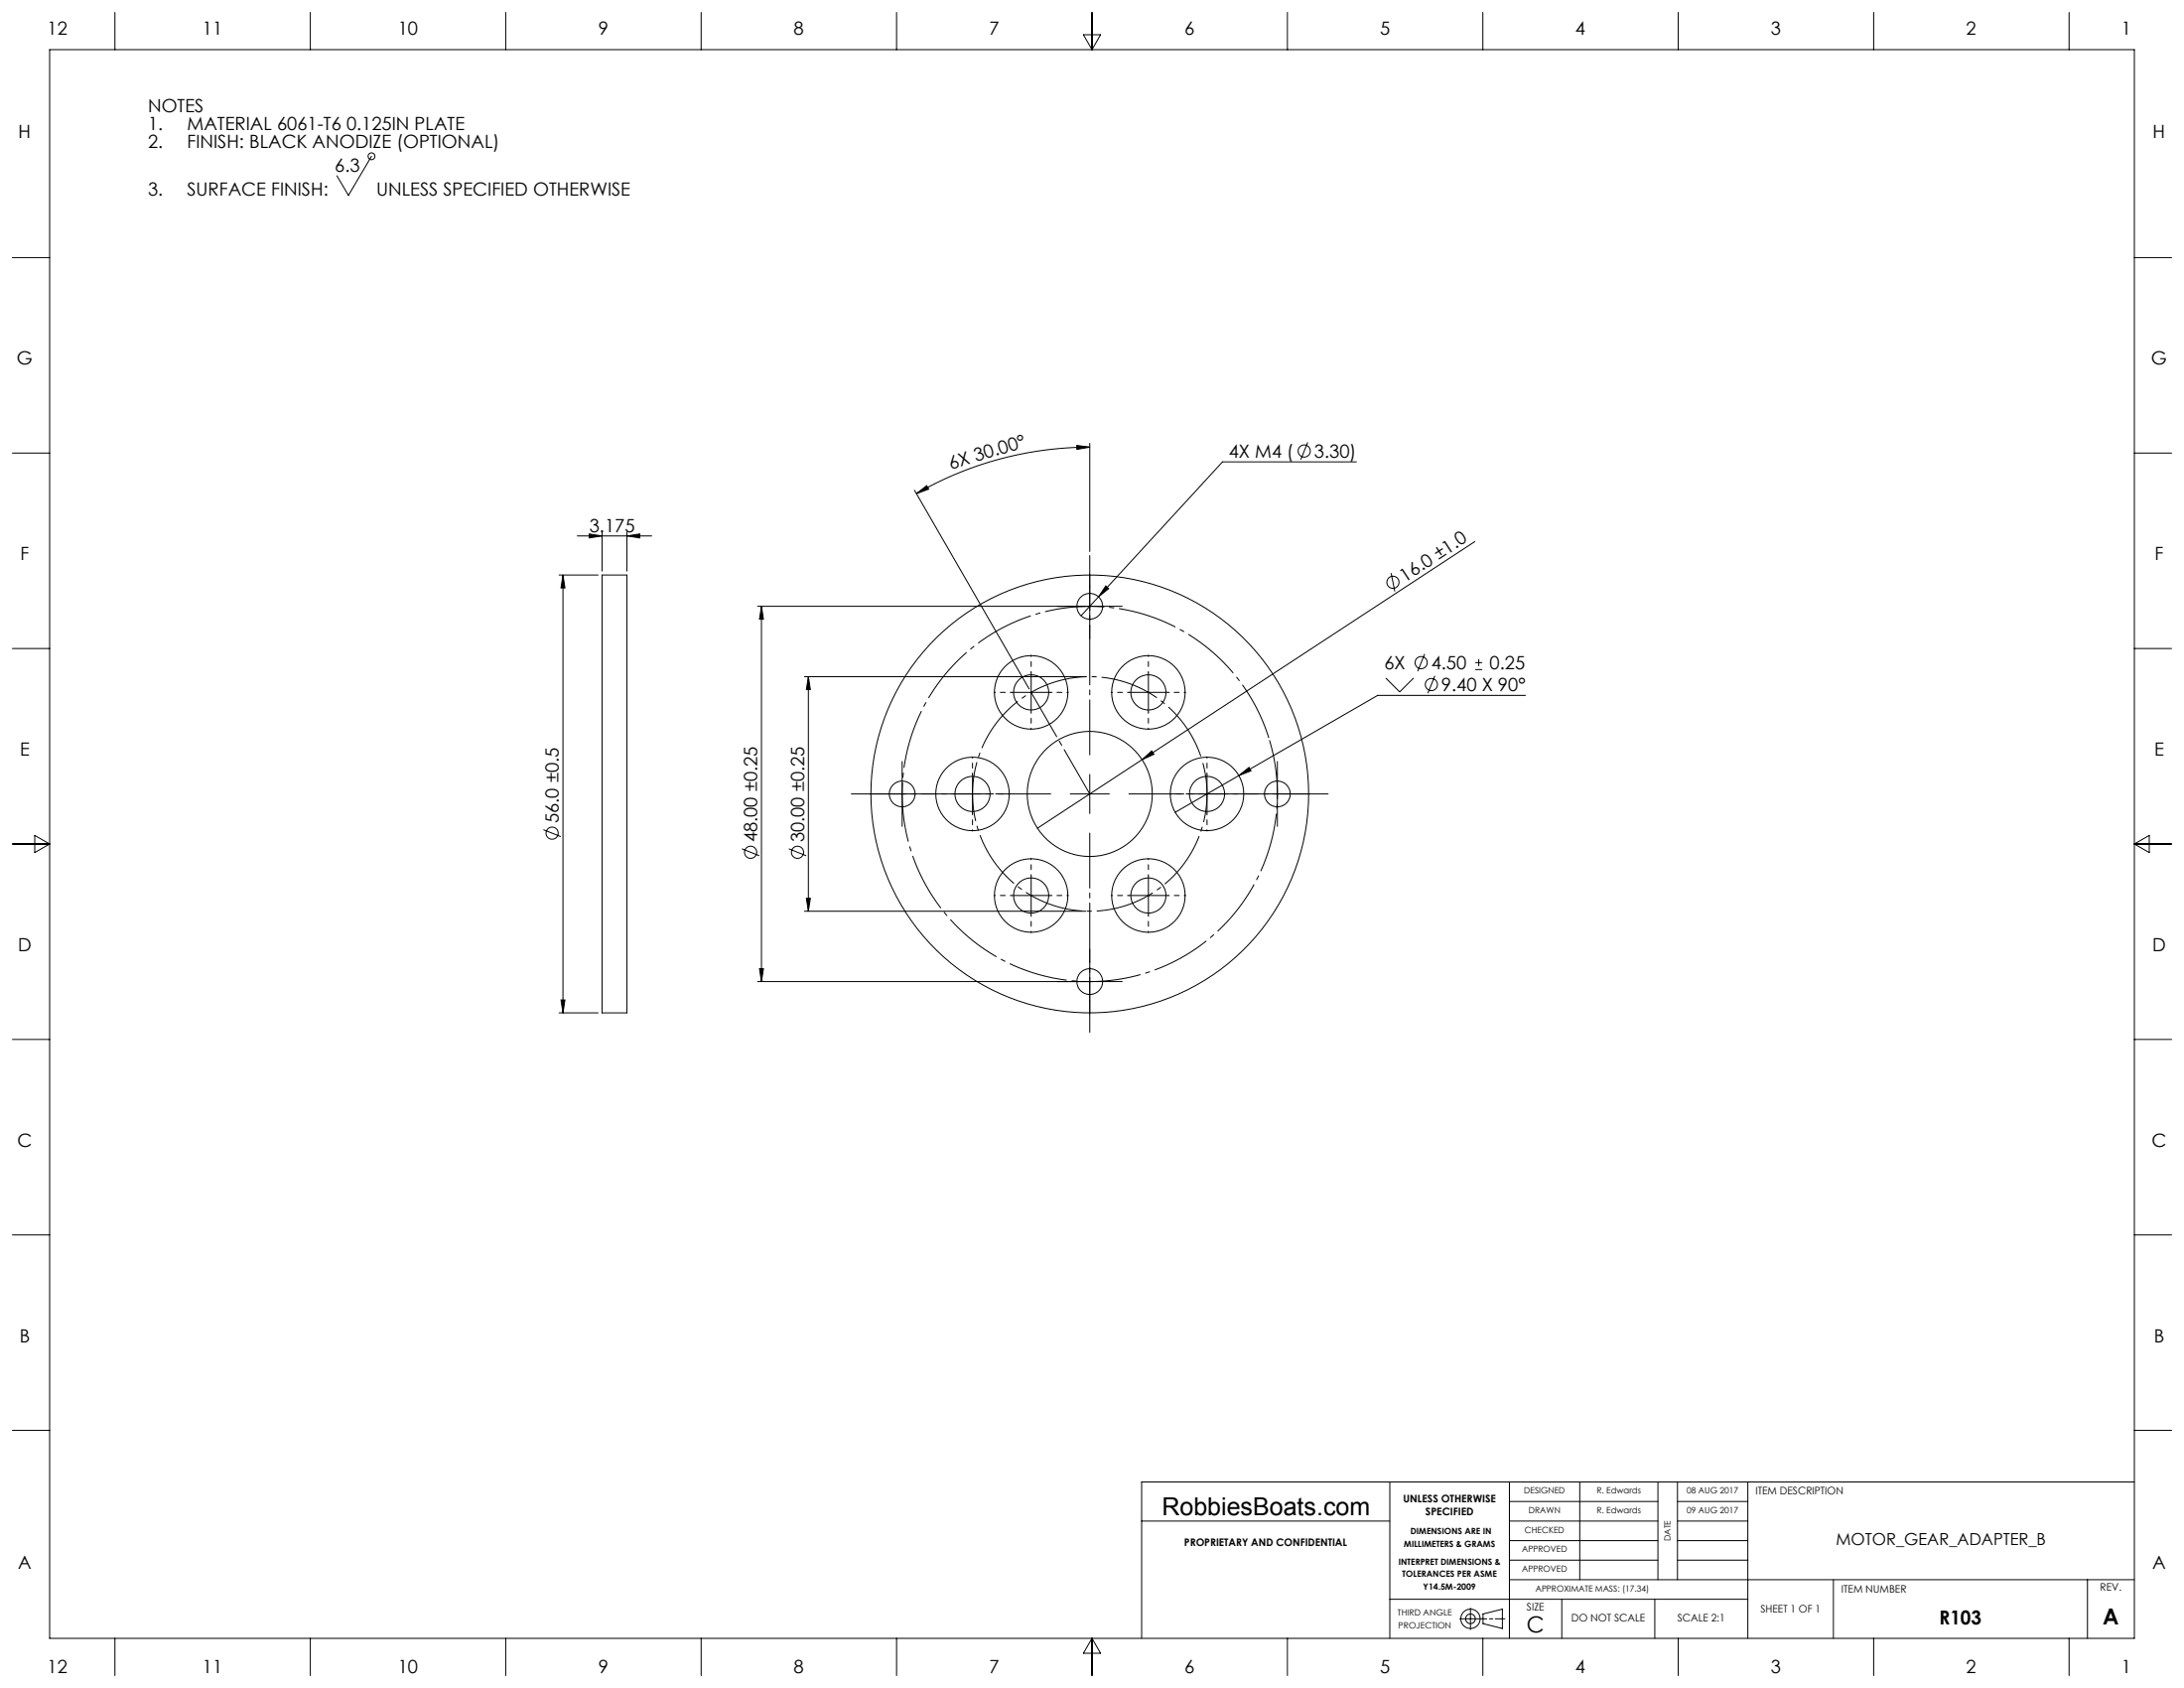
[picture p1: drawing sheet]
<svg xmlns="http://www.w3.org/2000/svg" width="559mm" height="432mm" viewBox="0 0 559 432" stroke-linecap="round" stroke-linejoin="round" font-family="sans-serif">
<g fill="none" stroke="#000" stroke-width=".25">
<path d="M12.7 12.7h533.4v406.4h-533.4zM29.4 3.2v9.5M79.4 3.2v9.5M129.4 3.2v9.5M179.4 3.2v9.5M229.4 3.2v9.5M277.2 8.9h4.4l-2.2 3.8zM279.4 3.2v9.5M329.4 3.2v9.5M379.4 3.2v9.5M429.4 3.2v9.5M479.4 3.2v9.5"/>
<path d="M529.4 3.2v9.5M95.1 40l-5.9 10-3-5M3.2 65.9h9.5M546.1 65.9h9.5M3.2 115.9h9.5M275.5 113.9l3.3 .5-3.3 .6zM278.8 114.4a88.7 88.7 0 0 0-44.3 11.9M278.8 113.4v27.7M334.6 113.1l-1.8 4.5M347 118.2h-34.2l-36.2 39.3M546.1 115.9h9.5M147.7 137.1h19"/>
<path d="M150.7 136.6l3.3 .5-3.3 .5zM154 136.1v10M160.4 137.1l3.3-.5v1zM160.4 136.1v10M234 125.4l29.3 50.8M234.5 126.3l2.6-2.1 .5 .9zM377.4 138.5l-85.2 55.8M143 147.1h10M144 147.1v112M144 147.1l.6 3.3h-1.1zM154 147.1h6.4v112h-6.4zM194.8 155.1v96"/>
<path d="M194.8 155.1l.5 3.3h-1zM278.8 150.1v10M282.9 149.9l.8 .7-2.6 2.1zM283.8 155.1h-90M355.9 146.6l1 4.7M3.2 165.9h9.5M205.8 173.1h72M206.8 173.1v60M206.8 173.1l.5 3.3h-1zM258.8 177.1h10M263.8 172.1v10M288.8 177.1h10"/>
<path d="M293.8 172.1v10M354.6 173.4l3.5 3.6 3.6-3.6M364.5 167.3l-1.8 4.4M367.1 172.9l-1.8 4.4M377.5 171.3h1.7M377.5 169.5h1.7M378.4 168.6v1.8M390.3 177.9h-37.8l-35.5 20.5M546.1 165.9h9.5M230.8 198.1v10M248.8 198.1v10M278.8 198.1v10"/>
<path d="M292.2 194.3l2.5-2.2 .6 .8zM292.2 194.3l-26.8 17.6M308.8 198.1v10M317 198.4l2.6-2.1 .5 .9zM317 198.4l-16.3 9.4M326.8 198.1v10M3.2 215.9h9.5M8.9 213.7l3.8 2.2-3.8 2.2zM139 212.2l4.5 1.8M189.8 217.1l4.5 1.8M201.8 217.1l4.5 1.8M225.8 203.1h10"/>
<path d="M243.8 203.1h10M273.8 203.1h10M303.8 203.1h10M321.8 203.1h10M546.1 215.9h9.5M546.1 215.9l3.8-2.2v4.4zM205.8 233.1h72M206.3 229.8h1l-.5 3.3zM258.8 229.1h10M263.8 224.1v10M288.8 229.1h10M293.8 224.1v10"/>
<path d="M143 259.1h10M143.5 255.8h1.1l-.6 3.3zM194.3 247.8h1l-.5 3.3zM278.8 246.1v10M283.8 251.1h-90M3.2 265.9h9.5M546.1 265.9h9.5M3.2 315.9h9.5M546.1 315.9h9.5M3.2 365.9h9.5M355.6 379.1v40M386.2 379.1v40"/>
<path d="M404.2 379.1v25M424.2 379.1v25M429.2 379.1v25M447.2 379.1v40M546.1 365.9h9.5M546.1 379.1h-254v40M292.1 389.1h63.5M386.2 389.1h38M386.2 384.1h38M386.2 394.1h38M386.2 399.1h38M429.2 389.1h18"/>
<path d="M429.2 384.1h18M429.2 394.1h18M429.2 399.1h18M29.4 419.1v9.5M79.4 419.1v9.5M129.4 419.1v9.5M179.4 419.1v9.5M229.4 419.1v9.5M279.4 419.1v9.5M279.4 419.1l2.2 3.8h-4.4zM329.4 419.1v9.5M355.6 409.1h91.6"/>
<path d="M373.5 414.1h6.9M376.2 411.4v5.4M379.4 419.1v9.5M379.4 412.9l5-1.3v5l-5-1.3zM381.1 414.1h.9M382.6 414.1h2.4M386.2 404.1h159.9M399.6 409.1v10M423.4 409.1v10M429.4 419.1v9.5M469.1 404.1v15M479.4 419.1v9.5"/>
<path d="M529.4 419.1v9.5M534.1 404.1v15"/>
<circle cx="95.1" cy="40" r=".88"/>
<circle cx="333.7" cy="115.4" r="1.56"/>
<circle cx="278.8" cy="155.1" r="3.3"/>
<circle cx="356.4" cy="148.9" r="1.56"/>
<circle cx="263.8" cy="177.1" r="4.5"/>
<circle cx="263.8" cy="177.1" r="9.4"/>
<circle cx="293.8" cy="177.1" r="9.4"/>
<circle cx="293.8" cy="177.1" r="4.5"/>
<circle cx="363.6" cy="169.5" r="1.56"/>
<circle cx="366.2" cy="175.1" r="1.56"/>
<circle cx="141.3" cy="213.1" r="1.56"/>
<circle cx="192.1" cy="218" r="1.56"/>
<circle cx="204.1" cy="218" r="1.56"/>
<circle cx="230.8" cy="203.1" r="3.3"/>
<circle cx="248.8" cy="203.1" r="4.5"/>
<circle cx="248.8" cy="203.1" r="9.4"/>
<circle cx="278.8" cy="203.1" r="16"/>
<circle cx="278.8" cy="203.1" r="56"/>
<circle cx="308.8" cy="203.1" r="4.5"/>
<circle cx="308.8" cy="203.1" r="9.4"/>
<circle cx="326.8" cy="203.1" r="3.3"/>
<circle cx="263.8" cy="229.1" r="9.4"/>
<circle cx="263.8" cy="229.1" r="4.5"/>
<circle cx="293.8" cy="229.1" r="9.4"/>
<circle cx="293.8" cy="229.1" r="4.5"/>
<circle cx="278.8" cy="251.1" r="3.3"/>
<circle cx="376.2" cy="414.1" r="1.24"/>
<circle cx="376.2" cy="414.1" r="2.47"/>
</g>
<path d="M324.7 189.1a48 48 0 0 0-80.4-19.3 48 48 0 0 0 22.1 79.7 48 48 0 0 0 59-58l-.7-2.4" fill="none" stroke="#000" stroke-width=".25" stroke-dasharray="15.2 1.3 1.3 1.3" stroke-dashoffset="-.3" stroke-linecap="butt"/>
<path d="M307.5 194.3a30 30 0 0 0-50.3-12 30 30 0 0 0 13.9 49.8 30 30 0 0 0 36.8-36.3l-.4-1.5" fill="none" stroke="#000" stroke-width=".25" stroke-dasharray="15.2 1.3 1.3 1.3" stroke-dashoffset="-.9" stroke-linecap="butt"/>
<path d="M278.8 193.1v-51M268.8 203.1h-51M278.8 213.1v51M288.8 203.1h51" fill="none" stroke="#000" stroke-width=".25" stroke-dasharray="15.2 1.3 1.3 1.3" stroke-dashoffset="1.2"/>
<g fill="none" stroke="#000" stroke-width=".25" stroke-dasharray="15.2 1.3 1.3 1.3">
<path d="M273.8 155.1h-3.3M278.8 150.1v-3.3M283.8 155.1h3.3M278.8 160.1v3.3M230.8 198.1v-3.3M326.8 198.1v-3.3M225.8 203.1h-3.3M230.8 208.1v3.3M235.8 203.1h3.3M321.8 203.1h-3.3M326.8 208.1v3.3M331.8 203.1h3.3"/>
<path d="M273.8 251.1h-3.3M278.8 246.1v-3.3M278.8 256.1v3.3M283.8 251.1h3.3"/>
</g>
<g fill="none" stroke="#000" stroke-width=".25" stroke-dasharray="15.2 1.3 1.3 1.3" stroke-dashoffset="14.9">
<path d="M258.8 177.1h-4.5M263.8 172.1v-4.5M268.8 177.1h4.5M288.8 177.1h-4.5M293.8 172.1v-4.5M298.8 177.1h4.5M248.8 198.1v-4.5M263.8 182.1v4.5M293.8 182.1v4.5M308.8 198.1v-4.5M243.8 203.1h-4.5M248.8 208.1v4.5"/>
<path d="M253.8 203.1h4.5M303.8 203.1h-4.5M308.8 208.1v4.5M313.8 203.1h4.5M258.8 229.1h-4.5M263.8 224.1v-4.5M263.8 234.1v4.5M268.8 229.1h4.5M288.8 229.1h-4.5M293.8 224.1v-4.5M293.8 234.1v4.5M298.8 229.1h4.5"/>
</g>
<path d="M278.8 203.1l-15-26" fill="none" stroke="#000" stroke-width=".25" stroke-dasharray="15.2 1.3 1.3 1.3" stroke-dashoffset="2.1"/>
<g fill="#000">
<path d="M292.2 194.3l2.5-2.2 .6 .8z"/>
<path d="M275.5 113.9l3.3 .5-3.3 .6zM234.5 126.3l2.6-2.1 .5 .9z"/>
<path d="M160.4 137.1l3.3-.5v1zM150.7 136.6l3.3 .5-3.3 .5z"/>
<path d="M144 147.1l.6 3.3h-1.1zM143.5 255.8h1.1l-.6 3.3z"/>
<path d="M282.9 149.9l-1.8 2.8 2.6-2.1zM317 198.4l3.1-1.2-.5-.9z"/>
<path d="M194.3 247.8h1l-.5 3.3zM194.8 155.1l.5 3.3h-1zM206.3 229.8h1l-.5 3.3zM206.8 173.1l.5 3.3h-1z"/>
</g>
<text font-size="6.3" x="297.3" y="387.6">RobbiesBoats.com</text>
<g font-size="5.7">
<text x="390.6" y="417.6">C</text>
<text x="538" y="415.6">A</text>
</g>
<text font-size="4.9" x="496.2" y="415.5">R103</text>
<g font-size="4.7">
<text x="12.1" y="8.8">12</text>
<text x="51.8" y="8.8">11</text>
<text x="101.8" y="8.8">10</text>
<text x="153.1" y="8.8">9</text>
<text x="203.1" y="8.8">8</text>
<text x="253.1" y="8.8">7</text>
<text x="303.1" y="8.8">6</text>
<text x="353.1" y="8.8">5</text>
<text x="403.1" y="8.8">4</text>
<text x="453.1" y="8.8">3</text>
<text x="503.1" y="8.8">2</text>
<text x="542.8" y="8.8">1</text>
<text x="37.9" y="28.7">NOTES</text>
<text x="4.7" y="35.4">H</text>
<text x="37.9" y="33.2">1.</text>
<text x="47.9" y="33.2">MATERIAL 6061-T6 0.125IN PLATE</text>
<text x="550.8" y="35.4">H</text>
<text x="37.9" y="37.7">2.</text>
<text x="47.9" y="37.7">FINISH: BLACK ANODIZE (OPTIONAL)</text>
<text x="85.7" y="44">6.3</text>
<text x="37.9" y="50">3.</text>
<text x="47.9" y="50">SURFACE FINISH:</text>
<text x="96.3" y="50">UNLESS SPECIFIED OTHERWISE</text>
<text x="4.3" y="93.3">G</text>
<text x="550.4" y="93.3">G</text>
<text x="314.4" y="117.1">4X M4 (</text>
<text x="336.3" y="117.1">3.30)</text>
<text x="243.3" y="120.1" transform="rotate(-17 243.3 120.1)">6X 30.00°</text>
<text x="150.8" y="136.1">3.175</text>
<text x="5.2" y="143.3">F</text>
<text x="551.3" y="143.3">F</text>
<text x="359.5" y="149" transform="rotate(-33 359.5 149)">16.0 ±1.0</text>
<text x="354.2" y="171.2">6X</text>
<text x="366.2" y="171.2">4.50</text>
<text x="381.2" y="171.2">0.25</text>
<text x="368.8" y="176.8">9.40 X 90°</text>
<text x="5.1" y="193.3">E</text>
<text x="551.2" y="193.3">E</text>
<text x="143" y="210.6" transform="rotate(-90 143 210.6)">56.0 ±0.5</text>
<text x="193.8" y="215.5" transform="rotate(-90 193.8 215.5)">48.00 ±0.25</text>
<text x="205.8" y="215.5" transform="rotate(-90 205.8 215.5)">30.00 ±0.25</text>
<text x="4.6" y="243.3">D</text>
<text x="550.7" y="243.3">D</text>
<text x="4.4" y="293.3">C</text>
<text x="550.5" y="293.3">C</text>
<text x="5" y="343.3">B</text>
<text x="551.1" y="343.3">B</text>
<text x="4.6" y="401.3">A</text>
<text x="550.7" y="401.3">A</text>
<text x="12.1" y="427.9">12</text>
<text x="51.8" y="427.9">11</text>
<text x="101.8" y="427.9">10</text>
<text x="153.1" y="427.9">9</text>
<text x="203.1" y="427.9">8</text>
<text x="253.1" y="427.9">7</text>
<text x="303.1" y="427.9">6</text>
<text x="353.1" y="427.9">5</text>
<text x="403.1" y="427.9">4</text>
<text x="453.1" y="427.9">3</text>
<text x="503.1" y="427.9">2</text>
<text x="542.8" y="427.9">1</text>
</g>
<text font-size="4.2" x="469.8" y="395.3">MOTOR_GEAR_ADAPTER_B</text>
<g font-size="2.7">
<text x="449.2" y="382.4">ITEM DESCRIPTION</text>
<text x="359" y="384.2">UNLESS OTHERWISE</text>
<text x="364.7" y="387.7">SPECIFIED</text>
<text x="303" y="395.4">PROPRIETARY AND CONFIDENTIAL</text>
<text x="471.2" y="407.4">ITEM NUMBER</text>
<text x="537.4" y="406.9">REV.</text>
<text x="390.7" y="411.9">SIZE</text>
<text x="450.5" y="412.4">SHEET 1 OF 1</text>
<text x="402" y="414.8">DO NOT SCALE</text>
<text x="429.2" y="414.9">SCALE 2:1</text>
</g>
<g font-size="2.2">
<text x="390" y="382.1">DESIGNED</text>
<text x="408.5" y="382.1">R. Edwards</text>
<text x="431.6" y="382.1">08 AUG 2017</text>
<text x="391.1" y="387.1">DRAWN</text>
<text x="408.5" y="387.1">R. Edwards</text>
<text x="431.6" y="387.1">09 AUG 2017</text>
<text x="359.2" y="395.6">MILLIMETERS &amp; GRAMS</text>
<text x="360.9" y="392.5">DIMENSIONS ARE IN</text>
<text x="390.1" y="392.1">CHECKED</text>
<text x="427.5" y="394.2" transform="rotate(-90 427.5 394.2)">DATE</text>
<text x="357.8" y="400.3">INTERPRET DIMENSIONS &amp;</text>
<text x="389.4" y="397.1">APPROVED</text>
<text x="358.8" y="403.4">TOLERANCES PER ASME</text>
<text x="364.1" y="406.6">Y14.5M-2009</text>
<text x="389.4" y="402">APPROVED</text>
<text x="392.9" y="407.1">APPROXIMATE MASS: (17.34)</text>
<text x="357.6" y="413.3">THIRD ANGLE</text>
<text x="357.8" y="416.5">PROJECTION</text>
</g>
</svg>
